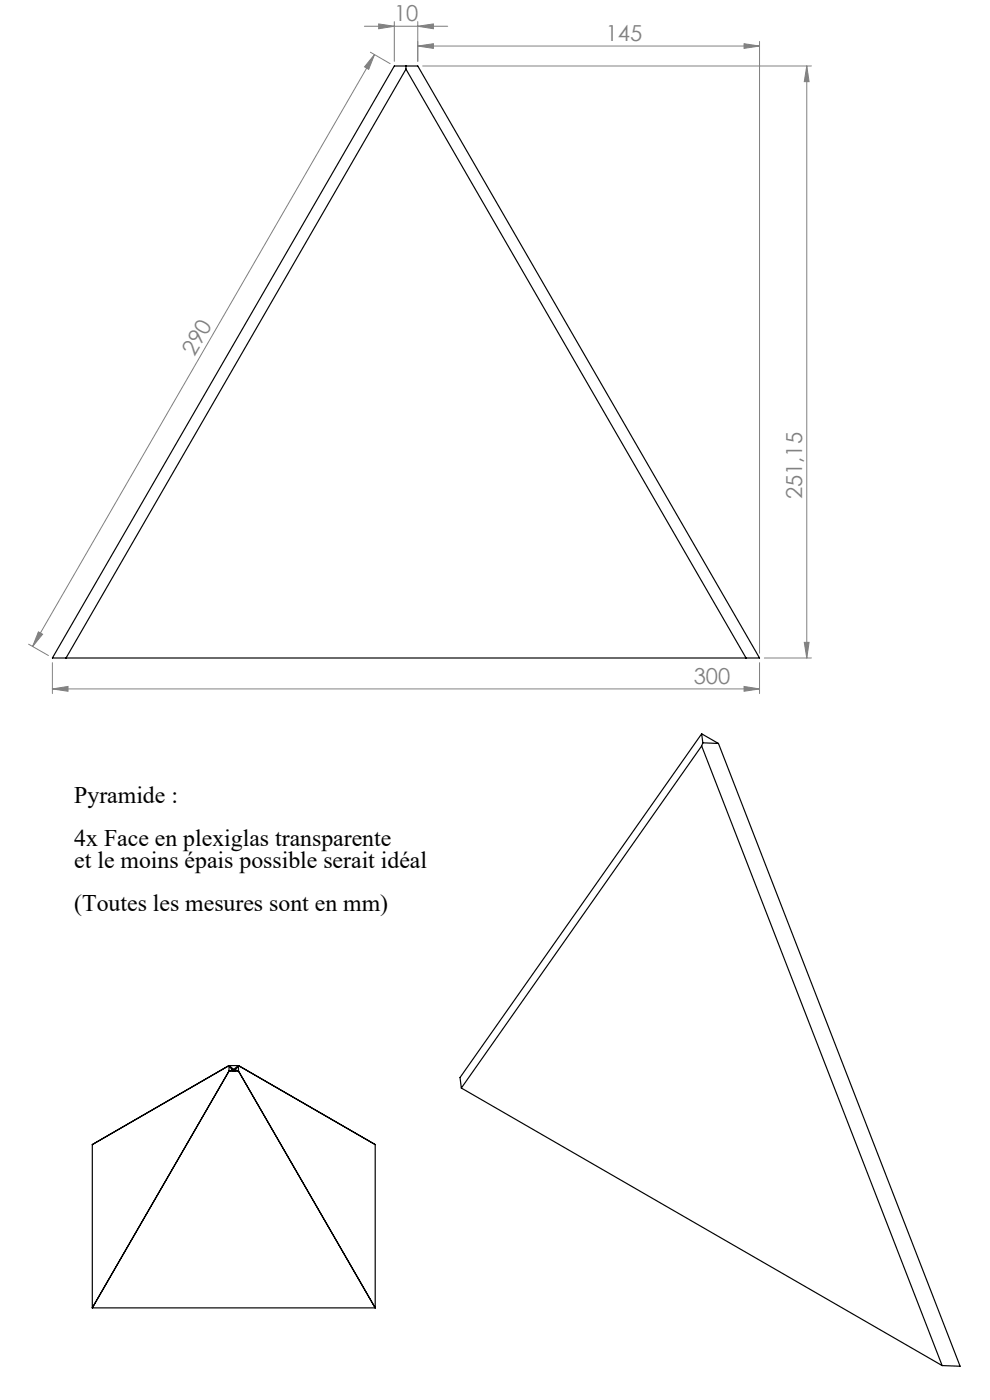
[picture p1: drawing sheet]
<svg xmlns="http://www.w3.org/2000/svg" width="210mm" height="297mm" viewBox="0 0 210 297" stroke-linecap="round" stroke-linejoin="round" font-family="sans-serif">
<g fill="none" stroke="#808080" stroke-width=".21">
<path d="M77.3 5.6h17.7M78.6 11.1l4.2 2.4M79.4 11.6l-72.5 125.6M79.4 11.6l-1.2 3.1-.9-.5zM80.3 5.1l3.3 .5-3.3 .5zM83.6 4.6v8.4M88.6 5.6l3.3-.5v1zM88.6 9.8l3.3-.5v1zM88.6 4.6v8.4M88.6 9.8h72.5M89.6 14h82.5M157.8 9.3l3.3 .5-3.3 .5z"/>
<path d="M161.1 8.8v129.8M171.1 14l.5 3.3h-1zM171.1 14v125.6M6.1 136.7l4.2 2.4M8.1 134.1l.9 .4-2.1 2.7zM162.1 139.6h10M170.6 136.3h1l-.5 3.3zM11.1 146.2l3.3-.6v1zM11.1 140.6v6.5M11.1 146.2h150M157.8 145.6l3.3 .6-3.3 .4zM161.1 140.6v6.5"/>
</g>
<g fill="#808080">
<path d="M88.6 5.6l3.3-.5v1zM80.3 5.1l3.3 .5-3.3 .5z"/>
<path d="M88.6 9.8l3.3-.5v1zM157.8 9.3l3.3 .5-3.3 .5z"/>
<path d="M157.8 145.6l3.3 .6-3.3 .4zM11.1 146.2l3.3-.6v1z"/>
<path d="M8.1 134.1l.9 .4-2.1 2.7zM79.4 11.6l-1.2 3.1-.9-.5z"/>
<path d="M170.6 136.3h1l-.5 3.3zM171.1 14l.5 3.3h-1z"/>
</g>
<g fill="none" stroke="#000" stroke-width=".25">
<path d="M83.6 14h5l72.5 125.6h-150zM86.1 14.7l-72.1 124.9M86.1 14.7l72.2 124.9M86.1 14v.7M148.8 158.3l51 131.4M148.8 158.3l-50.9 72.5M148.8 155.7l.3 1.9M148.8 155.7l3.6 2M148.8 155.7l-51.2 72.9 .3 2.2M149.1 157.6l-.3 .7M149.1 157.6l3.3 .1M152.4 157.7l51.3 132.1-3.9-.1"/>
<path d="M48.6 227.2l-29 50.3M48.6 227.2h2M48.6 226.1l-29 16.7v34.7M48.6 226.1l1 .8M48.6 226.1h2M48.6 226.1v1.1M48.6 226.1l.7 .9M49.3 227l-.7 .2M49.3 227l-.1 .2M49.6 227.1l.2 .1M49.6 226.9v.2M49.6 227.1l-.2 .1"/>
<path d="M49.9 227v.2M49.9 227l.7 .2M50.6 227.2l29 50.3M50.6 226.1l29 16.7v34.7M50.6 226.1v1.1M50.6 226.1l-.7 .9M50.6 226.1l-1 .8M97.9 230.8l101.9 58.9M19.6 277.5h60"/>
</g>
<g font-size="5">
<text x="15.8" y="170.4">Pyramide :</text>
<text x="15.8" y="179.5">4x Face en plexiglas transparente</text>
<text x="15.8" y="184.1">et le moins épais possible serait idéal</text>
<text x="15.8" y="193.3">(Toutes les mesures sont en mm)</text>
</g>
<g font-size="4.7" fill="#808080">
<text x="83.6" y="4.6">10</text>
<text x="128.5" y="8.7">145</text>
<text x="41.2" y="75.7" transform="rotate(-60 41.2 75.7)">290</text>
<text x="170.1" y="105.9" transform="rotate(-90 170.1 105.9)">251,15</text>
<text x="147.2" y="145.1">300</text>
</g>
</svg>
